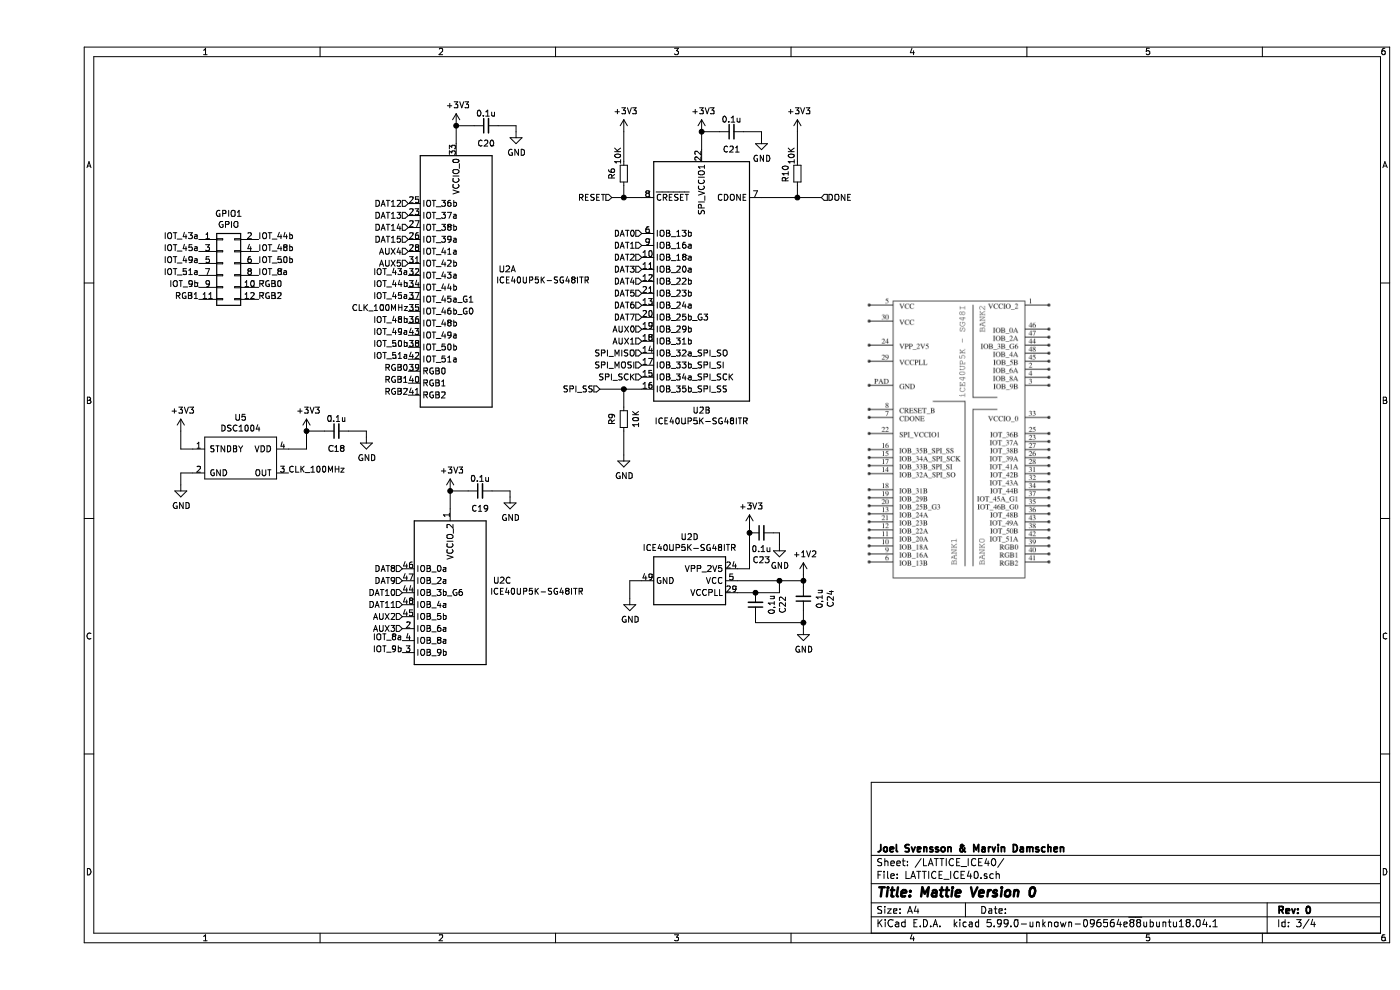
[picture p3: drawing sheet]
EESchema Schematic File Version 4
EELAYER 30 0
EELAYER END
$Descr A4 11693 8268
encoding utf-8
Sheet 4 4
Title "Mattie Version 0"
Date ""
Rev "0"
Comp "Joel Svensson & Marvin Damschen"
Comment1 ""
Comment2 ""
Comment3 ""
Comment4 ""
$EndDescr
$Comp
L FPGA_Lattice:ICE40UP5K-SG48ITR U2
U 1 1
P 3500 2300
F 0 "U2" H 3830 2353 50  0000 L CNN
F 1 "ICE40UP5K-SG48ITR" H 3830 2262 50  0000 L CNN
F 2 "Package_DFN_QFN:QFN-48-1EP_7x7mm_P0.5mm_EP5.45x5.45mm_ThermalVias" H 3500 950 50  0001 C CNN
F 3 "http://www.latticesemi.com/Products/FPGAandCPLD/iCE40Ultra" H 3100 3300 50  0001 C CNN
	1    3500 2300
	1    0    0    -1  
$EndComp
$Comp
L FPGA_Lattice:ICE40UP5K-SG48ITR U2
U 2 1
P 5550 2350
F 0 "U2" H 5550 1275 50  0000 C CNN
F 1 "ICE40UP5K-SG48ITR" H 5550 1184 50  0000 C CNN
F 2 "Package_DFN_QFN:QFN-48-1EP_7x7mm_P0.5mm_EP5.45x5.45mm_ThermalVias" H 5550 1000 50  0001 C CNN
F 3 "http://www.latticesemi.com/Products/FPGAandCPLD/iCE40Ultra" H 5150 3350 50  0001 C CNN
	2    5550 2350
	1    0    0    -1  
$EndComp
$Comp
L FPGA_Lattice:ICE40UP5K-SG48ITR U2
U 3 1
P 3450 4950
F 0 "U2" H 3780 5053 50  0000 L CNN
F 1 "ICE40UP5K-SG48ITR" H 3780 4962 50  0000 L CNN
F 2 "Package_DFN_QFN:QFN-48-1EP_7x7mm_P0.5mm_EP5.45x5.45mm_ThermalVias" H 3450 3600 50  0001 C CNN
F 3 "http://www.latticesemi.com/Products/FPGAandCPLD/iCE40Ultra" H 3050 5950 50  0001 C CNN
	3    3450 4950
	1    0    0    -1  
$EndComp
$Comp
L FPGA_Lattice:ICE40UP5K-SG48ITR U2
U 4 1
P 5450 4850
F 0 "U2" V 5083 4850 50  0000 C CNN
F 1 "ICE40UP5K-SG48ITR" V 5174 4850 50  0000 C CNN
F 2 "Package_DFN_QFN:QFN-48-1EP_7x7mm_P0.5mm_EP5.45x5.45mm_ThermalVias" H 5450 3500 50  0001 C CNN
F 3 "http://www.latticesemi.com/Products/FPGAandCPLD/iCE40Ultra" H 5050 5850 50  0001 C CNN
	4    5450 4850
	0    1    1    0   
$EndComp
Text HLabel 4700 3250 0    50   Input ~ 0
SPI_SS
Text HLabel 5050 3150 0    50   Input ~ 0
SPI_SCK
Text HLabel 5050 2950 0    50   Input ~ 0
SPI_MISO
Text HLabel 5050 3050 0    50   Input ~ 0
SPI_MOSI
Text HLabel 4800 1650 0    50   Input ~ 0
RESET
Text HLabel 6550 1650 2    50   Input ~ 0
DONE
Text HLabel 5050 1950 0    50   Input ~ 0
DAT0
Text HLabel 5050 2050 0    50   Input ~ 0
DAT1
Text HLabel 5050 2150 0    50   Input ~ 0
DAT2
Text HLabel 5050 2250 0    50   Input ~ 0
DAT3
Text HLabel 5050 2350 0    50   Input ~ 0
DAT4
Text HLabel 5050 2450 0    50   Input ~ 0
DAT5
Text HLabel 5050 2550 0    50   Input ~ 0
DAT6
Text HLabel 5050 2650 0    50   Input ~ 0
DAT7
Text HLabel 3050 4750 0    50   Input ~ 0
DAT8
Text HLabel 3050 4850 0    50   Input ~ 0
DAT9
Text HLabel 3050 4950 0    50   Input ~ 0
DAT10
Text HLabel 3050 5050 0    50   Input ~ 0
DAT11
Text HLabel 3100 1700 0    50   Input ~ 0
DAT12
Text HLabel 3100 1800 0    50   Input ~ 0
DAT13
Text HLabel 3100 1900 0    50   Input ~ 0
DAT14
Text HLabel 3100 2000 0    50   Input ~ 0
DAT15
Text HLabel 5050 2750 0    50   Input ~ 0
AUX0
Text HLabel 5050 2850 0    50   Input ~ 0
AUX1
Text HLabel 3050 5150 0    50   Input ~ 0
AUX2
Text HLabel 3050 5250 0    50   Input ~ 0
AUX3
Text HLabel 3100 2100 0    50   Input ~ 0
AUX4
Text HLabel 3100 2200 0    50   Input ~ 0
AUX5
$Comp
L power:GND #PWR0112
U 1 1
P 4950 5000
F 0 "#PWR0112" H 4950 4750 50  0001 C CNN
F 1 "GND" H 4955 4827 50  0000 C CNN
F 2 "" H 4950 5000 50  0001 C CNN
F 3 "" H 4950 5000 50  0001 C CNN
	1    4950 5000
	1    0    0    -1  
$EndComp
Wire Wire Line
	5050 4850 4950 4850
Wire Wire Line
	4950 4850 4950 5000
$Comp
L power:+1V2 #PWR021
U 1 1
P 6400 4800
F 0 "#PWR021" H 6400 4650 50  0001 C CNN
F 1 "+1V2" H 6415 4973 50  0000 C CNN
F 2 "" H 6400 4800 50  0001 C CNN
F 3 "" H 6400 4800 50  0001 C CNN
	1    6400 4800
	1    0    0    -1  
$EndComp
Wire Wire Line
	5850 4850 6200 4850
$Comp
L favorites:DSC1004 U5
U 1 1
P 1700 3800
F 0 "U5" H 1700 4115 50  0000 C CNN
F 1 "DSC1004" H 1700 4024 50  0000 C CNN
F 2 "favorites:DSC1004" H 1750 3800 50  0001 C CNN
F 3 "" H 1750 3800 50  0001 C CNN
F 4 " 998-1004DC1-100.0000 " H 1700 3800 50  0001 C CNN "OrderN"
	1    1700 3800
	1    0    0    -1  
$EndComp
$Comp
L power:+3V3 #PWR019
U 1 1
P 2250 3600
F 0 "#PWR019" H 2250 3450 50  0001 C CNN
F 1 "+3V3" H 2265 3773 50  0000 C CNN
F 2 "" H 2250 3600 50  0001 C CNN
F 3 "" H 2250 3600 50  0001 C CNN
	1    2250 3600
	1    0    0    -1  
$EndComp
Wire Wire Line
	2100 3750 2250 3750
Wire Wire Line
	2250 3750 2250 3600
$Comp
L power:GND #PWR018
U 1 1
P 1200 4050
F 0 "#PWR018" H 1200 3800 50  0001 C CNN
F 1 "GND" H 1205 3877 50  0000 C CNN
F 2 "" H 1200 4050 50  0001 C CNN
F 3 "" H 1200 4050 50  0001 C CNN
	1    1200 4050
	1    0    0    -1  
$EndComp
Wire Wire Line
	1300 3950 1200 3950
Wire Wire Line
	1200 3950 1200 4050
$Comp
L Device:C_Small C?
U 1 1
P 2500 3600
AR Path="/5E9881B4/5EA14BD2" Ref="C?"  Part="1" 
AR Path="/5E98823A/5EA14BD2" Ref="C18"  Part="1" 
F 0 "C18" V 2350 3600 50  0000 C CNN
F 1 "0.1u" V 2600 3600 50  0000 C CNN
F 2 "Capacitor_SMD:C_0603_1608Metric" H 2500 3600 50  0001 C CNN
F 3 "~" H 2500 3600 50  0001 C CNN
F 4 "" H 2500 3600 50  0001 C CNN "Mouser"
F 5 " 963-TMK107BJ104KA-T " H 2500 3600 50  0001 C CNN "OrderN"
	1    2500 3600
	0    -1   -1   0   
$EndComp
Text Label 2100 3950 0    50   ~ 0
CLK_100MHz
Wire Wire Line
	2250 3600 2400 3600
Connection ~ 2250 3600
$Comp
L power:GND #PWR020
U 1 1
P 2750 3650
F 0 "#PWR020" H 2750 3400 50  0001 C CNN
F 1 "GND" H 2755 3477 50  0000 C CNN
F 2 "" H 2750 3650 50  0001 C CNN
F 3 "" H 2750 3650 50  0001 C CNN
	1    2750 3650
	1    0    0    -1  
$EndComp
Wire Wire Line
	2750 3650 2750 3600
Wire Wire Line
	2750 3600 2600 3600
$Comp
L Device:C_Small C?
U 1 1
P 6400 5000
AR Path="/5E9881B4/5EA1CB59" Ref="C?"  Part="1" 
AR Path="/5E98823A/5EA1CB59" Ref="C24"  Part="1" 
F 0 "C24" V 6171 5000 50  0000 C CNN
F 1 "0.1u" V 6262 5000 50  0000 C CNN
F 2 "Capacitor_SMD:C_0603_1608Metric" H 6400 5000 50  0001 C CNN
F 3 "~" H 6400 5000 50  0001 C CNN
F 4 "" H 6400 5000 50  0001 C CNN "Mouser"
F 5 " 963-TMK107BJ104KA-T " H 6400 5000 50  0001 C CNN "OrderN"
	1    6400 5000
	-1   0    0    1   
$EndComp
Wire Wire Line
	6400 4800 6400 4850
Wire Wire Line
	6400 4850 6400 4900
Connection ~ 6400 4850
$Comp
L power:GND #PWR031
U 1 1
P 6400 5250
F 0 "#PWR031" H 6400 5000 50  0001 C CNN
F 1 "GND" H 6405 5077 50  0000 C CNN
F 2 "" H 6400 5250 50  0001 C CNN
F 3 "" H 6400 5250 50  0001 C CNN
	1    6400 5250
	1    0    0    -1  
$EndComp
Wire Wire Line
	6400 5100 6400 5200
Wire Wire Line
	5850 4950 6000 4950
Wire Wire Line
	6200 4950 6200 4850
Connection ~ 6200 4850
Wire Wire Line
	6200 4850 6400 4850
$Comp
L Device:C_Small C?
U 1 1
P 6000 5050
AR Path="/5E9881B4/5EA1DFB9" Ref="C?"  Part="1" 
AR Path="/5E98823A/5EA1DFB9" Ref="C22"  Part="1" 
F 0 "C22" V 5771 5050 50  0000 C CNN
F 1 "0.1u" V 5862 5050 50  0000 C CNN
F 2 "Capacitor_SMD:C_0603_1608Metric" H 6000 5050 50  0001 C CNN
F 3 "~" H 6000 5050 50  0001 C CNN
F 4 "" H 6000 5050 50  0001 C CNN "Mouser"
F 5 " 963-TMK107BJ104KA-T " H 6000 5050 50  0001 C CNN "OrderN"
	1    6000 5050
	-1   0    0    1   
$EndComp
Connection ~ 6000 4950
Wire Wire Line
	6000 4950 6200 4950
Wire Wire Line
	6400 5200 6000 5200
Wire Wire Line
	6000 5200 6000 5150
Connection ~ 6400 5200
Wire Wire Line
	6400 5200 6400 5250
$Comp
L power:+3V3 #PWR028
U 1 1
P 5950 4400
F 0 "#PWR028" H 5950 4250 50  0001 C CNN
F 1 "+3V3" H 5965 4573 50  0000 C CNN
F 2 "" H 5950 4400 50  0001 C CNN
F 3 "" H 5950 4400 50  0001 C CNN
	1    5950 4400
	1    0    0    -1  
$EndComp
Wire Wire Line
	5850 4750 5950 4750
Wire Wire Line
	5950 4750 5950 4450
$Comp
L Device:C_Small C?
U 1 1
P 6050 4450
AR Path="/5E9881B4/5EA1FBAF" Ref="C?"  Part="1" 
AR Path="/5E98823A/5EA1FBAF" Ref="C23"  Part="1" 
F 0 "C23" V 5821 4450 50  0000 C CNN
F 1 "0.1u" V 5912 4450 50  0000 C CNN
F 2 "Capacitor_SMD:C_0603_1608Metric" H 6050 4450 50  0001 C CNN
F 3 "~" H 6050 4450 50  0001 C CNN
F 4 "" H 6050 4450 50  0001 C CNN "Mouser"
F 5 " 963-TMK107BJ104KA-T " H 6050 4450 50  0001 C CNN "OrderN"
	1    6050 4450
	0    -1   -1   0   
$EndComp
Connection ~ 5950 4450
Wire Wire Line
	5950 4450 5950 4400
$Comp
L power:GND #PWR030
U 1 1
P 6200 4550
F 0 "#PWR030" H 6200 4300 50  0001 C CNN
F 1 "GND" H 6205 4377 50  0000 C CNN
F 2 "" H 6200 4550 50  0001 C CNN
F 3 "" H 6200 4550 50  0001 C CNN
	1    6200 4550
	1    0    0    -1  
$EndComp
Wire Wire Line
	6200 4550 6200 4450
Wire Wire Line
	6200 4450 6150 4450
$Comp
L power:+3V3 #PWR023
U 1 1
P 3450 4100
F 0 "#PWR023" H 3450 3950 50  0001 C CNN
F 1 "+3V3" H 3465 4273 50  0000 C CNN
F 2 "" H 3450 4100 50  0001 C CNN
F 3 "" H 3450 4100 50  0001 C CNN
	1    3450 4100
	1    0    0    -1  
$EndComp
Wire Wire Line
	3450 4250 3450 4100
$Comp
L Device:C_Small C?
U 1 1
P 3700 4100
AR Path="/5E9881B4/5EA22C89" Ref="C?"  Part="1" 
AR Path="/5E98823A/5EA22C89" Ref="C19"  Part="1" 
F 0 "C19" V 3550 4100 50  0000 C CNN
F 1 "0.1u" V 3800 4100 50  0000 C CNN
F 2 "Capacitor_SMD:C_0603_1608Metric" H 3700 4100 50  0001 C CNN
F 3 "~" H 3700 4100 50  0001 C CNN
F 4 "" H 3700 4100 50  0001 C CNN "Mouser"
F 5 " 963-TMK107BJ104KA-T " H 3700 4100 50  0001 C CNN "OrderN"
	1    3700 4100
	0    -1   -1   0   
$EndComp
Wire Wire Line
	3450 4100 3600 4100
Connection ~ 3450 4100
$Comp
L power:GND #PWR025
U 1 1
P 3950 4150
F 0 "#PWR025" H 3950 3900 50  0001 C CNN
F 1 "GND" H 3955 3977 50  0000 C CNN
F 2 "" H 3950 4150 50  0001 C CNN
F 3 "" H 3950 4150 50  0001 C CNN
	1    3950 4150
	1    0    0    -1  
$EndComp
Wire Wire Line
	3950 4150 3950 4100
Wire Wire Line
	3950 4100 3800 4100
$Comp
L power:+3V3 #PWR024
U 1 1
P 3500 1050
F 0 "#PWR024" H 3500 900 50  0001 C CNN
F 1 "+3V3" H 3515 1223 50  0000 C CNN
F 2 "" H 3500 1050 50  0001 C CNN
F 3 "" H 3500 1050 50  0001 C CNN
	1    3500 1050
	1    0    0    -1  
$EndComp
Wire Wire Line
	3500 1200 3500 1050
$Comp
L Device:C_Small C?
U 1 1
P 3750 1050
AR Path="/5E9881B4/5EA23A30" Ref="C?"  Part="1" 
AR Path="/5E98823A/5EA23A30" Ref="C20"  Part="1" 
F 0 "C20" V 3600 1050 50  0000 C CNN
F 1 "0.1u" V 3850 1050 50  0000 C CNN
F 2 "Capacitor_SMD:C_0603_1608Metric" H 3750 1050 50  0001 C CNN
F 3 "~" H 3750 1050 50  0001 C CNN
F 4 "" H 3750 1050 50  0001 C CNN "Mouser"
F 5 " 963-TMK107BJ104KA-T " H 3750 1050 50  0001 C CNN "OrderN"
	1    3750 1050
	0    -1   -1   0   
$EndComp
Wire Wire Line
	3500 1050 3650 1050
Connection ~ 3500 1050
$Comp
L power:GND #PWR026
U 1 1
P 4000 1100
F 0 "#PWR026" H 4000 850 50  0001 C CNN
F 1 "GND" H 4005 927 50  0000 C CNN
F 2 "" H 4000 1100 50  0001 C CNN
F 3 "" H 4000 1100 50  0001 C CNN
	1    4000 1100
	1    0    0    -1  
$EndComp
Wire Wire Line
	4000 1100 4000 1050
Wire Wire Line
	4000 1050 3850 1050
$Comp
L power:+3V3 #PWR027
U 1 1
P 5550 1100
F 0 "#PWR027" H 5550 950 50  0001 C CNN
F 1 "+3V3" H 5565 1273 50  0000 C CNN
F 2 "" H 5550 1100 50  0001 C CNN
F 3 "" H 5550 1100 50  0001 C CNN
	1    5550 1100
	1    0    0    -1  
$EndComp
Wire Wire Line
	5550 1250 5550 1100
$Comp
L Device:C_Small C?
U 1 1
P 5800 1100
AR Path="/5E9881B4/5EA24793" Ref="C?"  Part="1" 
AR Path="/5E98823A/5EA24793" Ref="C21"  Part="1" 
F 0 "C21" V 5650 1100 50  0000 C CNN
F 1 "0.1u" V 5900 1100 50  0000 C CNN
F 2 "Capacitor_SMD:C_0603_1608Metric" H 5800 1100 50  0001 C CNN
F 3 "~" H 5800 1100 50  0001 C CNN
F 4 "" H 5800 1100 50  0001 C CNN "Mouser"
F 5 " 963-TMK107BJ104KA-T " H 5800 1100 50  0001 C CNN "OrderN"
	1    5800 1100
	0    -1   -1   0   
$EndComp
Wire Wire Line
	5550 1100 5700 1100
Connection ~ 5550 1100
$Comp
L power:GND #PWR029
U 1 1
P 6050 1150
F 0 "#PWR029" H 6050 900 50  0001 C CNN
F 1 "GND" H 6055 977 50  0000 C CNN
F 2 "" H 6050 1150 50  0001 C CNN
F 3 "" H 6050 1150 50  0001 C CNN
	1    6050 1150
	1    0    0    -1  
$EndComp
Wire Wire Line
	6050 1150 6050 1100
Wire Wire Line
	6050 1100 5900 1100
Text Label 3100 2600 2    50   ~ 0
CLK_100MHz
$Comp
L Connector_Generic:Conn_02x06_Odd_Even GPIO1
U 1 1
P 1550 2200
F 0 "GPIO1" H 1600 2617 50  0000 C CNN
F 1 "GPIO" H 1600 2526 50  0000 C CNN
F 2 "Connector_PinHeader_2.54mm:PinHeader_2x06_P2.54mm_Vertical" H 1550 2200 50  0001 C CNN
F 3 "~" H 1550 2200 50  0001 C CNN
	1    1550 2200
	1    0    0    -1  
$EndComp
Text Label 3100 3100 2    50   ~ 0
RGB0
Text Label 3100 3200 2    50   ~ 0
RGB1
Text Label 3100 3300 2    50   ~ 0
RGB2
Text Label 1850 2400 0    50   ~ 0
RGB0
Text Label 1350 2500 2    50   ~ 0
RGB1
Text Label 1850 2500 0    50   ~ 0
RGB2
Text Label 3100 2300 2    50   ~ 0
IOT_43a
Text Label 1350 2000 2    50   ~ 0
IOT_43a
Text Label 3100 2400 2    50   ~ 0
IOT_44b
Text Label 1850 2000 0    50   ~ 0
IOT_44b
Text Label 3100 2500 2    50   ~ 0
IOT_45a
Text Label 1350 2100 2    50   ~ 0
IOT_45a
Text Label 3100 2700 2    50   ~ 0
IOT_48b
Text Label 1850 2100 0    50   ~ 0
IOT_48b
Text Label 3100 2800 2    50   ~ 0
IOT_49a
Text Label 1350 2200 2    50   ~ 0
IOT_49a
Text Label 3100 2900 2    50   ~ 0
IOT_50b
Text Label 1850 2200 0    50   ~ 0
IOT_50b
Text Label 3100 3000 2    50   ~ 0
IOT_51a
Text Label 1350 2300 2    50   ~ 0
IOT_51a
Text Label 3050 5350 2    50   ~ 0
IOT_8a
Text Label 1850 2300 0    50   ~ 0
IOT_8a
Text Label 3050 5450 2    50   ~ 0
IOT_9b
Text Label 1350 2400 2    50   ~ 0
IOT_9b
$Comp
L power:+3V3 #PWR022
U 1 1
P 1200 3600
F 0 "#PWR022" H 1200 3450 50  0001 C CNN
F 1 "+3V3" H 1215 3773 50  0000 C CNN
F 2 "" H 1200 3600 50  0001 C CNN
F 3 "" H 1200 3600 50  0001 C CNN
	1    1200 3600
	1    0    0    -1  
$EndComp
Wire Wire Line
	1300 3750 1200 3750
Wire Wire Line
	1200 3750 1200 3600
$Comp
L Device:R_Small R?
U 1 1
P 4900 1450
AR Path="/5E994520/5EA31740" Ref="R?"  Part="1" 
AR Path="/5E9881B4/5EA31740" Ref="R?"  Part="1" 
AR Path="/5E98823A/5EA31740" Ref="R6"  Part="1" 
F 0 "R6" V 4800 1450 50  0000 C CNN
F 1 "10K" V 4850 1600 50  0000 C CNN
F 2 "Resistor_SMD:R_0603_1608Metric" H 4900 1450 50  0001 C CNN
F 3 "~" H 4900 1450 50  0001 C CNN
F 4 " 71-CRCW060310K0JNEAC " H 4900 1450 50  0001 C CNN "OrderN"
	1    4900 1450
	1    0    0    -1  
$EndComp
$Comp
L power:+3V3 #PWR032
U 1 1
P 4900 1100
F 0 "#PWR032" H 4900 950 50  0001 C CNN
F 1 "+3V3" H 4915 1273 50  0000 C CNN
F 2 "" H 4900 1100 50  0001 C CNN
F 3 "" H 4900 1100 50  0001 C CNN
	1    4900 1100
	1    0    0    -1  
$EndComp
Wire Wire Line
	5050 1650 4900 1650
Wire Wire Line
	4900 1350 4900 1100
Wire Wire Line
	4900 1550 4900 1650
Connection ~ 4900 1650
Wire Wire Line
	4900 1650 4800 1650
$Comp
L Device:R_Small R?
U 1 1
P 6350 1450
AR Path="/5E994520/5EA3656D" Ref="R?"  Part="1" 
AR Path="/5E9881B4/5EA3656D" Ref="R?"  Part="1" 
AR Path="/5E98823A/5EA3656D" Ref="R10"  Part="1" 
F 0 "R10" V 6250 1450 50  0000 C CNN
F 1 "10K" V 6300 1600 50  0000 C CNN
F 2 "Resistor_SMD:R_0603_1608Metric" H 6350 1450 50  0001 C CNN
F 3 "~" H 6350 1450 50  0001 C CNN
F 4 " 71-CRCW060310K0JNEAC " H 6350 1450 50  0001 C CNN "OrderN"
	1    6350 1450
	1    0    0    -1  
$EndComp
$Comp
L power:+3V3 #PWR034
U 1 1
P 6350 1100
F 0 "#PWR034" H 6350 950 50  0001 C CNN
F 1 "+3V3" H 6365 1273 50  0000 C CNN
F 2 "" H 6350 1100 50  0001 C CNN
F 3 "" H 6350 1100 50  0001 C CNN
	1    6350 1100
	1    0    0    -1  
$EndComp
Wire Wire Line
	6050 1650 6350 1650
Wire Wire Line
	6350 1650 6350 1550
Connection ~ 6350 1650
Wire Wire Line
	6350 1650 6550 1650
Wire Wire Line
	6350 1350 6350 1100
$Comp
L Device:R_Small R?
U 1 1
P 4900 3500
AR Path="/5E994520/5EA408B3" Ref="R?"  Part="1" 
AR Path="/5E9881B4/5EA408B3" Ref="R?"  Part="1" 
AR Path="/5E98823A/5EA408B3" Ref="R9"  Part="1" 
F 0 "R9" V 4800 3500 50  0000 C CNN
F 1 "10K" V 5000 3500 50  0000 C CNN
F 2 "Resistor_SMD:R_0603_1608Metric" H 4900 3500 50  0001 C CNN
F 3 "~" H 4900 3500 50  0001 C CNN
F 4 " 71-CRCW060310K0JNEAC " H 4900 3500 50  0001 C CNN "OrderN"
	1    4900 3500
	1    0    0    -1  
$EndComp
$Comp
L power:GND #PWR033
U 1 1
P 4900 3800
F 0 "#PWR033" H 4900 3550 50  0001 C CNN
F 1 "GND" H 4905 3627 50  0000 C CNN
F 2 "" H 4900 3800 50  0001 C CNN
F 3 "" H 4900 3800 50  0001 C CNN
	1    4900 3800
	1    0    0    -1  
$EndComp
Wire Wire Line
	4900 3800 4900 3600
Wire Wire Line
	4900 3400 4900 3250
Wire Wire Line
	4900 3250 4700 3250
Wire Wire Line
	5050 3250 4900 3250
Connection ~ 4900 3250
$EndSCHEMATC
